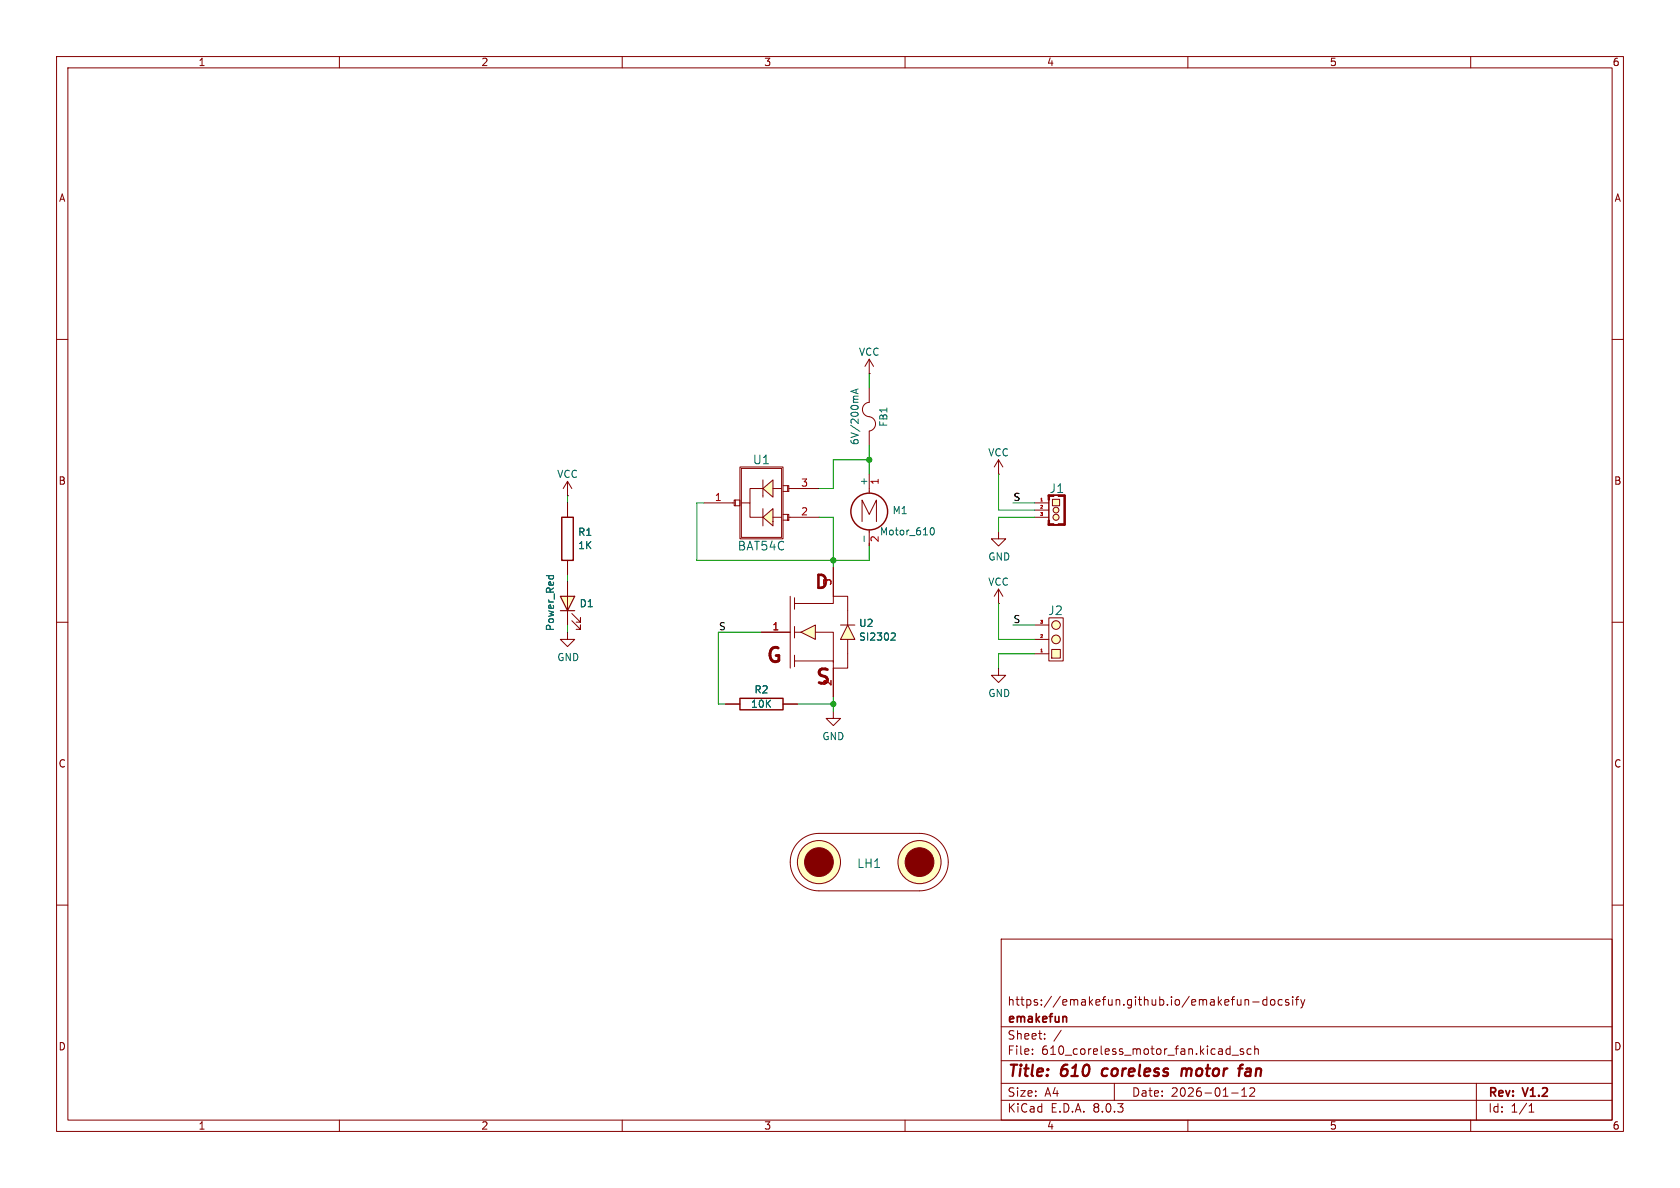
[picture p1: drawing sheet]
<svg xmlns="http://www.w3.org/2000/svg" width="297mm" height="210mm" viewBox="0 0 297 210" stroke-linecap="round" stroke-linejoin="round" font-family="sans-serif">
<g fill="none" stroke="#840000" stroke-width=".18">
<path d="M10 10h277v190h-277zM12 12h273v186h-273zM60 10v2M110 10v2M160 10v2M210 10v2M260 10v2M10 60h2M285 60h2M10 110h2M285 110h2M10 160h2"/>
<path d="M285 160h2M177 166h108v32h-108zM220.1 176.7v1M220.1 176.8l.2-.1 .4 .1v.9M221.5 177.1h1.1M224 176.8l-.5-.1-.3 .3v.4l.2 .2h.6M224 176.2v1.5M224.7 176.8l.2-.1 .4 .1 .1 .6-.2 .2-.3 .1-.2-.1zM226.7 176.8l-.5-.1-.2 .3v.4l.1 .2h.6M227.8 176.8l-.3-.1-.3 .2 .1 .2 .5 .2v.3h-.6M228.5 176.2v.1M228.5 176.7v1"/>
<path d="M229 176.7h.6M229.6 176.2l-.4 .2v1.3M230 176.7l.3 1M230.3 177.7l-.1 .4-.2 .1M230.7 176.7l-.4 1M60 198v2M110 198v2M160 198v2M177 194.5h108M177 191.5h108M177 187.5h108M177 181.5h108"/>
<path d="M182.5 186.3v.1M182.5 185.5v.1M184.7 183.6v.1M184.7 182.8v.1M187.6 182.1l-1.3 2M197 191.5v3M210 198v2M217.7 193.2h1.2M217.8 186.5h1.2M219.5 193.8h.9M219.5 192.7l.5-.4v1.5M219.8 185.5l-.3-.1-.3 .2 .1 .2 .5 .2v.3h-.6"/>
<path d="M221 192.4l.5-.1 .2 .1 .1 .3-.9 1.1h.9M221.2 185.5l-.5-.1-.2 .3v.4l.1 .2h.6M221.8 184.9v1.5M221.8 185.5l.2-.1 .4 .1 .1 .9M260 198v2M261 191.5v6.5M270.3 196.6h.9M270.3 195.5l.4-.4v1.5"/>
</g>
<path d="M195 189.1l-.2 .7 .3 .4M209 188.9l-.2 1.3M209.7 189a.57 .57 0 0 0-.7 .1M209.8 189.2l-.1 1M218.9 188.9h.8M219.6 188.2h.1M220.9 188.9l-.6 .1M220.9 189.4h-.5a.4 .4 0 0 0-.3 .4 .4 .4 0 0 0 .2 .4h.5" fill="none" stroke="#840000" stroke-width=".4"/>
<path d="M188.3 179.7l.3 .2v.8" fill="none" stroke="#840000" stroke-width=".3"/>
<path d="M186.1 88.3h1.2v1.1h-1.2z" fill="#ffffc2"/>
<g fill="#ffffc2" stroke="#ffffc2" stroke-width=".18">
<circle cx="186.7" cy="91.4" r=".53"/>
<circle cx="186.7" cy="90.2" r=".51"/>
<circle cx="144.8" cy="152.4" r="3.8"/>
<circle cx="162.6" cy="152.4" r="3.8"/>
</g>
<g fill="none" stroke="#840000" stroke-width=".18">
<path d="M153.7 66h.1M153.7 68.6v2.5a1.3 1.3 0 0 0-1.2 1.4 1.3 1.3 0 0 0 1.4 1.2 1.28 1.28 0 0 1 .9 1.3 1.28 1.28 0 0 1-1.1 1.2v2.5M153.7 63.5l-.8 1.3M153.7 63.5v2.5M153.7 63.5l.7 1.3M100.3 87.6h.1M100.3 85.1v2.5M100.3 88.9v2.5M100.3 99.1v2.5M100.3 85.1l-.7 1.3M100.3 85.1l.8 1.3M176.5 83.8h.1"/>
<path d="M176.5 81.3l-.7 1.3M176.5 81.3v2.5M176.5 81.3l.8 1.3M182.9 88.9h2.5M182.9 90.2h2.5M182.9 91.4h2.5M185.4 87.5h2.8v5.3h-2.8zM185.4 88.4v3.5M186.1 88.3h1.2v1.1h-1.2zM100.3 111.8v1.2h1.3l-1.3 1.3-1.2-1.3h1.2M147.3 125.7v1.3h1.3l-1.3 1.3-1.3-1.3h1.3M141.2 148.8a5.1 5.1 0 0 1 3.6-1.5h17.8a5.1 5.1 0 0 1 5 5.1 5.1 5.1 0 0 1-5 5.1h-17.8a5.1 5.1 0 0 1-4.7-3.2 5.1 5.1 0 0 1 1.1-5.5z"/>
<circle cx="186.7" cy="91.4" r=".53"/>
<circle cx="186.7" cy="90.2" r=".51"/>
<circle cx="144.8" cy="152.4" r="3.8"/>
<circle cx="162.6" cy="152.4" r="3.8"/>
</g>
<g fill="#840000" stroke="#840000" stroke-width=".18">
<path d="M188.1 87.5h.2v5.3h-.2z"/>
<path d="M187.1 92.6h1.1v.2h-1.1z"/>
<path d="M186.2 92.8h.9z"/>
<path d="M187.1 87.5h1.1v.3h-1.1z"/>
<path d="M185.3 92.6h1v.2h-1z"/>
<path d="M185.3 91.9h.2v.9h-.2z"/>
<path d="M185.3 87.5h.2v.9h-.2z"/>
<circle cx="144.8" cy="152.4" r="2.54"/>
<circle cx="162.6" cy="152.4" r="2.54"/>
</g>
<path d="M184 88.6h.3" fill="none" stroke="#a90000" stroke-width=".18"/>
<path d="M151.3 68.9v.6M151.7 68.8l-1.3 .4 1.3 .4" fill="none" stroke="#006464" stroke-width=".18"/>
<path d="M99.3 91.4h2v7.7h-2z" fill="none" stroke="#840000" stroke-width=".25"/>
<g fill="#ffffc2">
<path d="M141.6 111.8l2.5-1.3v2.5z"/>
<path d="M149.9 110.5l1.2 2.5h-2.5z"/>
</g>
<g fill="none" stroke="#840000" stroke-width=".18">
<path d="M134.6 111.8h5.1M139.7 105.4v12.7M140.5 116.8h6.8v6.4M140.5 105.7v2M140.5 110.7v2.1M140.5 115.8v2.1M140.5 111.8h1.1M141.6 111.8l2.5-1.3v2.5zM144.1 111.8h3.2v5.3M147.3 105.4h2.6v5.1M147.3 105.4v1.3h-6.8M147.3 100.3v5.1"/>
<path d="M148.6 110.5h2.5M149.9 113v5.1h-2.6M149.9 110.5l1.2 2.5h-2.5zM128.3 124.5h2.5M138.4 124.5h2.6"/>
</g>
<path d="M157.7 111.9l.5 .1 .1 .3-.8 .9h.8" fill="none" stroke="#006464" stroke-width=".18"/>
<path d="M130.8 123.4h7.6v2.1h-7.6z" fill="none" stroke="#840000" stroke-width=".25"/>
<circle cx="186.7" cy="110.5" r=".76" fill="#ffffc2" stroke="#ffffc2" stroke-width=".18"/>
<path d="M185.9 114.8h1.6v1.5h-1.6z" fill="#ffffc2"/>
<circle cx="186.7" cy="113" r=".76" fill="#ffffc2" stroke="#ffffc2" stroke-width=".18"/>
<g fill="none" stroke="#840000" stroke-width=".18">
<path d="M176.5 118.1v1.3h1.3l-1.3 1.3-1.2-1.3h1.2M176.5 106.7h.1M176.5 104.1l-.7 1.3M176.5 104.1v2.6M176.5 104.1l.8 1.3M182.9 115.6h2.5M182.9 113h2.5M182.9 110.5h2.5M185.4 109.2h2.6v7.6h-2.6zM185.9 114.8h1.6v1.5h-1.6z"/>
<circle cx="186.7" cy="113" r=".76"/>
<circle cx="186.7" cy="110.5" r=".76"/>
</g>
<path d="M184 115.2h.3" fill="none" stroke="#a90000" stroke-width=".18"/>
<path d="M99.1 105.4h2.5l-1.3 2.6z" fill="#ffffc2"/>
<path d="M99.1 105.4h2.5l-1.3 2.6zM99.1 108h2.5" fill="none" stroke="#840000" stroke-width=".2"/>
<path d="M100.3 102.9v7.6M101.1 109.7l1.5 1.6v-.8v.8h-.7M101.1 108.5l1.5 1.5v-.8v.8h-.7" fill="none" stroke="#840000" stroke-width=".18"/>
<path d="M96.6 101.8h1.3M97.1 101.8l-.1 .3M97.8 101.8l.1 .3" fill="none" stroke="#006464" stroke-width=".18"/>
<g fill="#ffffc2">
<path d="M134.9 86.4l1.8-1.6v3.1z"/>
<path d="M134.9 91.4l1.8-1.5v3.1z"/>
</g>
<g fill="none" stroke="#840000" stroke-width=".18">
<path d="M100.3 88.9v2.5M100.3 99.1v2.5M124.5 88.9h5.3M129.8 88.4h1v1h-1zM130 88.4v1M130.8 82.6h7.6v12.7h-7.6zM131.1 82.8h7.1v12.2h-7.1zM131.1 88.9h1.5v2.5h2.3M134.9 86.4h-2.3v2.5M134.9 86.4l1.8-1.6v3.1zM134.9 91.4l1.8-1.5v3.1zM134.9 84.8v3.1"/>
<path d="M134.9 89.9v3.1M136.7 91.4h1.5M136.7 86.4h1.5M138.4 90.9h1v1M138.4 85.9h1v1h-1M138.4 91.9h.8M139.2 91.9h.2zM139.2 85.9v1M139.2 90.9v1M139.4 91.4h5.4M139.4 86.4h5.4M152.4 92.2v-3.8l1.3 2.5 1.2-2.5v3.8"/>
<path d="M153.7 83.8v3.4M153.7 93.7v2.8M176.5 94v1.3h1.3l-1.3 1.2-1.2-1.2h1.2M100.3 102.9v2.5M100.3 108v2.5M134.6 111.8h5.1M147.3 100.3v5.1M147.3 118.1v5.1M128.3 124.5h2.5M138.4 124.5h2.6"/>
</g>
<circle cx="153.7" cy="90.4" r="3.3" fill="none" stroke="#840000" stroke-width=".25"/>
<path d="M152.8 94.8v.9M164.4 93.8l.2-.4 .2-.1a.68 .68 0 0 1 .4 .6 .68 .68 0 0 1-.4 .7l-.2-.2-.2-.3M96.6 101.8h1.3M97.1 101.8l-.1 .3M97.8 101.8l.1 .3M157.7 111.9l.5 .1 .1 .3-.8 .9h.8" fill="none" stroke="#006464" stroke-width=".18"/>
<g fill="none" stroke="#009600" stroke-width=".18">
<path d="M153.7 66v2.6M153.7 78.7v5.1M100.3 87.6v1.3M124.5 88.9h-1.3v10.2h30.5v-2.6M144.8 91.4h2.5v8.9M153.7 81.3h-6.4v5.1h-2.5M176.5 83.8v6.4h6.4M179.1 88.9h3.8M182.9 91.4h-6.4v2.6M100.3 101.6v1.3M100.3 110.5v1.3M134.6 111.8h-7.6v12.7h1.3"/>
<path d="M176.5 106.7v6.3h6.4M179.1 110.5h3.8M182.9 115.6h-6.4v2.5M141 124.5h6.3M147.3 123.2v2.5"/>
</g>
<g fill="#009600" stroke="#009600" stroke-width=".18">
<circle cx="147.3" cy="99.1" r=".46"/>
<circle cx="153.7" cy="81.3" r=".46"/>
<circle cx="147.3" cy="124.5" r=".46"/>
</g>
<g font-size="3.5" fill="#840000">
<text x="135.1" y="117.9">G</text>
<text x="143.8" y="121.7">S</text>
</g>
<text font-size="3.2" fill="#840000" x="143.7" y="104.7">D</text>
<g font-size="2.8" fill="#840000">
<text x="178" y="190.9">Title:</text>
<text x="187.7" y="190.9">610</text>
<text x="195.7" y="190.9">coreless</text>
<text x="210.5" y="190.9">motor</text>
<text x="221.5" y="190.9">fan</text>
</g>
<g font-size="2.1" fill="#006464">
<text x="133" y="82.3">U1</text>
<text x="185.5" y="87.4">J1</text>
<text x="130.3" y="97.5">BAT54C</text>
<text x="185.2" y="108.9">J2</text>
<text x="151.4" y="153.6">LH1</text>
</g>
<g font-size="2.1" fill="#840000">
<text x="178" y="178">https://emakefun.github.io/emakefun-docsify</text>
<text x="178" y="184">Sheet:</text>
<text x="178" y="181.2">emakefun</text>
<text x="178" y="186.7">File:</text>
<text x="184.1" y="186.7">610_coreless_motor_fan.kicad_sch</text>
<text x="178" y="196.9">KiCad</text>
<text x="178" y="194.1">Size:</text>
<text x="184.7" y="194.1">A4</text>
<text x="185.7" y="196.9">E.D.A.</text>
<text x="193.3" y="196.9">8.0.3</text>
<text x="200" y="194.1">Date:</text>
<text x="207" y="194.1">2026-01-12</text>
<text x="263" y="194.3">Rev:</text>
<text x="263" y="196.9">Id:</text>
<text x="267.1" y="196.9">1/1</text>
<text x="269.4" y="194.3">V1.2</text>
</g>
<g font-size="1.8" fill="#840000">
<text x="35" y="11.9">1</text>
<text x="85" y="11.9">2</text>
<text x="135" y="11.9">3</text>
<text x="185" y="11.9">4</text>
<text x="235" y="11.9">5</text>
<text x="285" y="11.9">6</text>
<text x="10.3" y="35.9">A</text>
<text x="285.3" y="35.9">A</text>
<text x="10.3" y="85.9">B</text>
<text x="285.3" y="85.9">B</text>
<text x="10.3" y="135.9">C</text>
<text x="285.3" y="135.9">C</text>
<text x="10.3" y="185.9">D</text>
<text x="285.3" y="185.9">D</text>
<text x="35" y="199.9">1</text>
<text x="85" y="199.9">2</text>
<text x="135" y="199.9">3</text>
<text x="185" y="199.9">4</text>
<text x="235" y="199.9">5</text>
<text x="285" y="199.9">6</text>
</g>
<g font-size="1.8" fill="#006464">
<text x="151.8" y="63.1">VCC</text>
<text x="157.1" y="75.5" transform="rotate(-90 157.1 75.5)">FB1</text>
<text x="152" y="78.8" transform="rotate(-90 152 78.8)">6V/200mA</text>
<text x="174.6" y="80.9">VCC</text>
<text x="98.4" y="84.7">VCC</text>
<text x="153.4" y="86" transform="rotate(-90 153.4 86)">+</text>
<text x="102.1" y="94.9">R1</text>
<text x="155.5" y="94.8">Motor_610</text>
<text x="157.7" y="91.1">M1</text>
<text x="102.1" y="97.3">1K</text>
<text x="174.6" y="99.3">GND</text>
<text x="102.4" y="107.5">D1</text>
<text x="174.6" y="103.7">VCC</text>
<text x="98.1" y="111.7" transform="rotate(-90 98.1 111.7)">Power_Red</text>
<text x="151.8" y="113.4">SI2302</text>
<text x="151.8" y="111">U2</text>
<text x="98.4" y="117.1">GND</text>
<text x="132.7" y="125.3">10K</text>
<text x="133.3" y="122.8">R2</text>
<text x="174.6" y="123.4">GND</text>
<text x="145.3" y="131">GND</text>
</g>
<g font-size="1.8" fill="#a90000">
<text x="126.3" y="88.6">1</text>
<text x="141.5" y="86.1">3</text>
<text x="155.7" y="85.8" transform="rotate(-90 155.7 85.8)">1</text>
<text x="141.5" y="91.2">2</text>
<text x="155.7" y="96" transform="rotate(-90 155.7 96)">2</text>
<text x="147.1" y="103.6" transform="rotate(-90 147.1 103.6)">3</text>
<text x="136.5" y="111.5">1</text>
<text x="147.1" y="121.4" transform="rotate(-90 147.1 121.4)">2</text>
</g>
<g font-size="1.8" fill="#0f0f0f">
<text x="179.1" y="88.6">S</text>
<text x="127" y="111.5">S</text>
<text x="179.1" y="110.2">S</text>
</g>
<g font-size=".7" fill="#a90000">
<text x="183.7" y="88.6">1</text>
<text x="183.7" y="89.9">2</text>
<text x="183.7" y="91.2">3</text>
<text x="183.7" y="112.8">2</text>
<text x="183.7" y="110.2">3</text>
<text x="183.7" y="115.3">1</text>
</g>
</svg>
